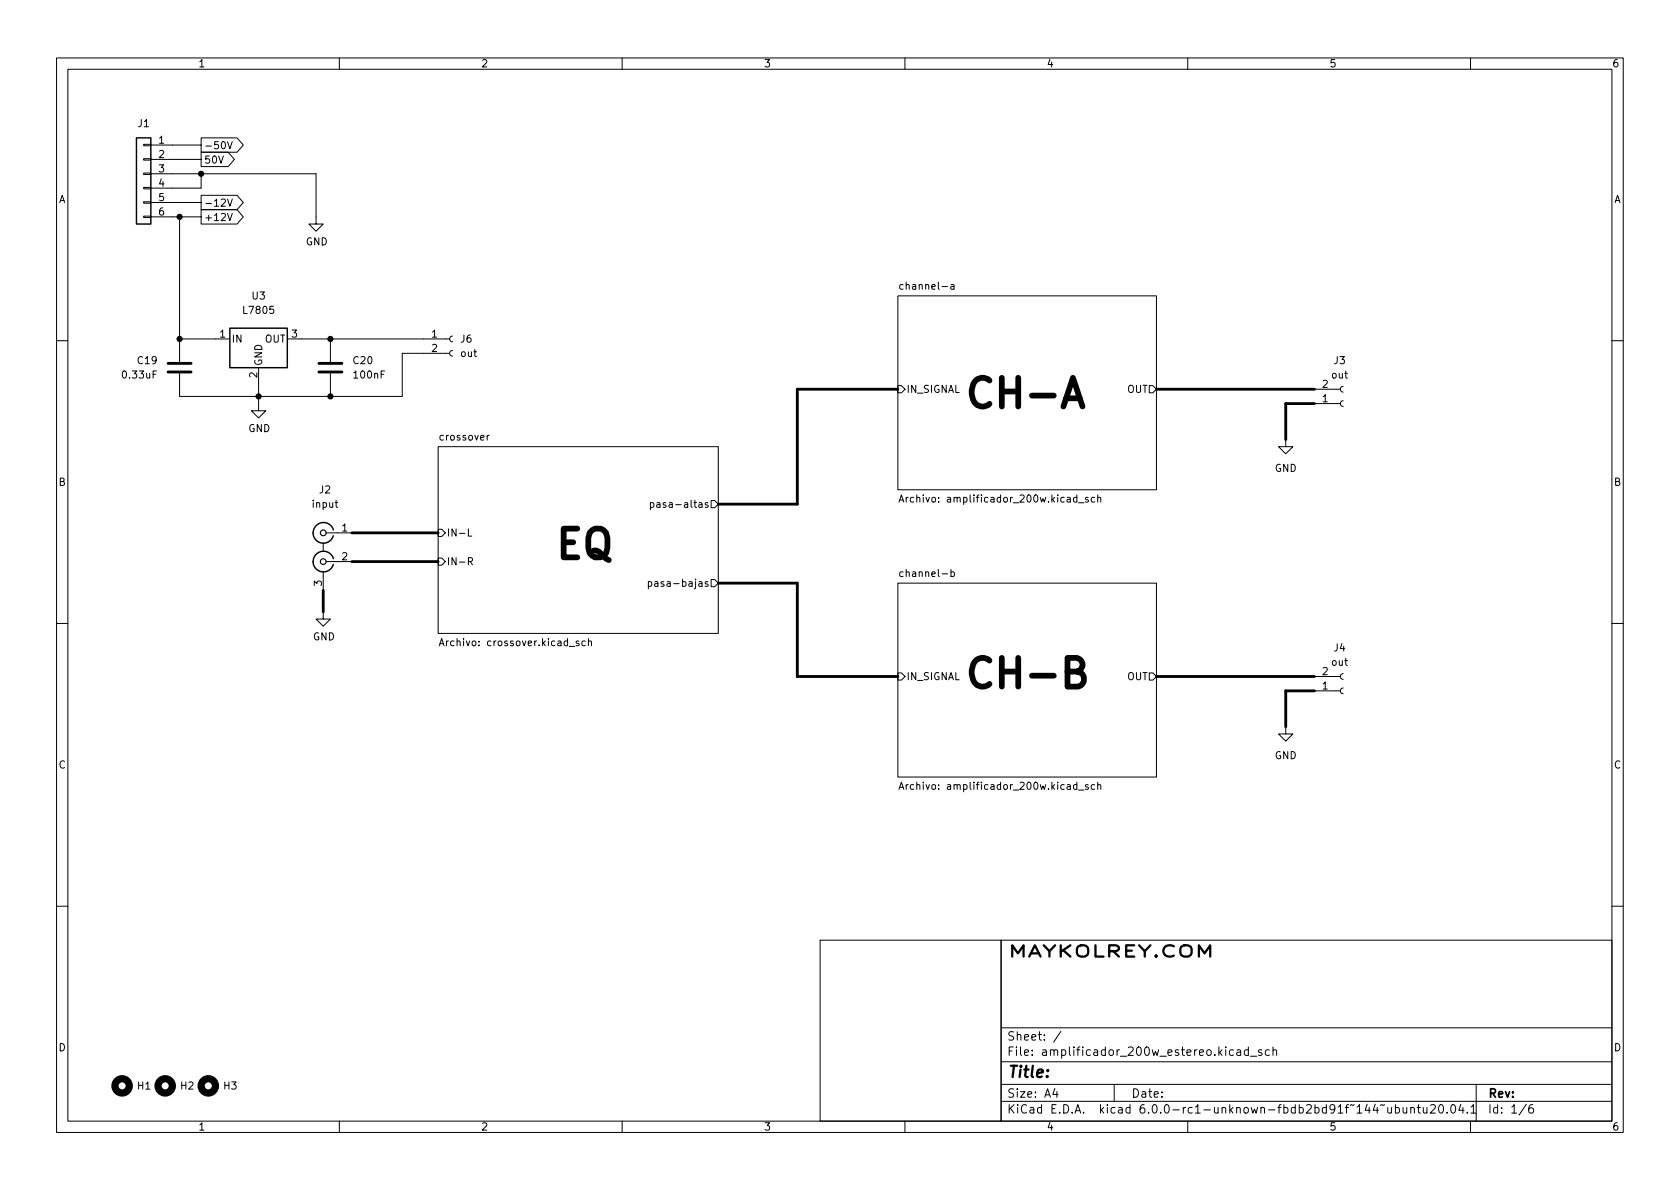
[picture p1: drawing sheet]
<svg xmlns="http://www.w3.org/2000/svg" width="297mm" height="210mm" viewBox="0 0 297 210" stroke-linecap="round" stroke-linejoin="round" font-family="sans-serif">
<g fill="none" stroke="#000" stroke-width=".18">
<path d="M10 10.2h277v190.1h-277zM12 12.2h273v186.1h-273zM60 10.2v2M110 10.2v2M160 10.2v2M210 10.2v2M260 10.2v2M25.4 38.2h1.3v.3h-1.3zM25.4 35.7h1.3v.2h-1.3zM25.4 33.1h1.3v.3h-1.3zM25.4 30.6h1.3v.3h-1.3zM25.4 28.1h1.3v.2h-1.3z"/>
<path d="M25.4 25.5h1.3v.3h-1.3zM26.7 30.7h29.2v8.9h1.2l-1.2 1.3-1.3-1.3h1.3M26.7 25.6h8.9M26.7 28.2h8.9M26.7 35.8h8.9M26.7 38.3h8.9M31.7 38.3v25.7M35.6 37.1h6.3l1.1 1.2-1.1 1.3h-6.3zM35.6 34.5h6.3l1.1 1.3-1.1 1.3h-6.3zM35.6 24.4h6.3l1.1 1.2-1.1 1.3h-6.3zM35.6 26.9h4.7l1.1 1.3-1.1 1.3h-4.7zM35.6 30.7v2.6h-8.9"/>
<path d="M40.2 37.7l.4 1.3 .5-1.3M40.2 35.2l.4 1.3 .5-1.3M40.2 25l.4 1.3 .5-1.3M31.7 59.9h8.9M50.8 59.9h28.7M58.4 59.9v4.1M80 59.4l-.3 .2-.2 .3 .2 .4 .3 .1M158.7 52.3h45.8v34.3h-45.8zM159.7 50.4l-.4-.1-.2 .3 .1 .5h.5M168.1 50.4h.5l.1 .8M168.7 50.6l-.4 .1-.2 .2 .2 .3 .4-.1M10 60.2h2"/>
<path d="M45.7 65v7.6h1.3l-1.3 1.3-1.3-1.3h1.3M58.4 66v4.1M77.5 79h49.5v33h-49.5zM79.5 62.5h-8.4v7.6h-39.4v-4.1M80 62l-.3 .1-.2 .4 .2 .3 .3 .2M86.5 77l-.4 .2M158.7 68.2h.7l.6 .6-.6 .7h-.7zM203.2 68.2h.6l.7 .6-.7 .7h-.6zM227.3 77.7v1.3h1.3l-1.3 1.3-1.2-1.3h1.2M232.4 68.8h4.6M232.4 71.4h4.6M237.5 68.3l-.4 .2-.1 .3 .1 .4 .4 .1"/>
<path d="M237.5 70.9l-.4 .1-.1 .4 .1 .3 .4 .2M285 60.2h2M57.1 96v1.4M57.7 99.3h4.5M57.7 94.2h4.5M59.3 88.9h.4M59.4 88.5v1l.3 .2M77.5 93.6h.6l.6 .6-.6 .7h-.6zM77.5 98.7h.6l.6 .6-.6 .6h-.6zM82.8 93.5v1.3h.6M82.8 99.3l.6-.1 .1-.2v-.3l-.7-.1v1.3M83.1 99.3l.4 .6"/>
<path d="M115 88.9h.4l.2 .2-.1 .6h-.5M115 88.9v1.2M116.1 88.9h.5l.1 .8M116.7 89.2h-.4l-.2 .2 .2 .3h.4M125.7 88.5h.7l.6 .6-.6 .7h-.7zM159 88.8l.4-1.3 .4 1.3M159.1 88.4h.6M190.7 88.9h1M192.4 88l-.3-.1-.2 .2 .1 .2 .4 .1v.3h-.5M193.5 88l-.3-.1-.3 .3 .2 .5h.4M194.1 88.1l.2-.2 .3 .1v.8M194.1 87.5v1.3"/>
<path d="M10 110.2h2M57.1 108.2v1.3h1.3l-1.3 1.2-1.2-1.2h1.2M57.1 101.1v3.3M77.7 114.2l.4-1.3 .4 1.3M77.8 113.8h.6M102.3 113.4l-.3-.1-.1 .2v.2l.4 .1v.3h-.4M103.5 113.4l-.4-.1-.2 .3 .1 .5h.5M104 113.5l.2-.2 .3 .1 .1 .8M104 112.9v1.3M114.6 102.9l.4-.1 .2 .3-.1 .5h-.5M114.6 102.8v1.3M115.8 102.9h.5v.8"/>
<path d="M116.3 103.1l-.4 .1-.2 .2 .2 .3 .4-.1M125.7 102.5h.7l.6 .6-.6 .7h-.7zM158.7 103.1h45.8v34.3h-45.8zM158.7 119h.7l.6 .6-.6 .7h-.7zM159.7 101.2l-.4-.1-.2 .3 .1 .5h.5M168.1 101.2l.4-.1 .2 .3-.1 .5h-.5M168.1 100.7v1.3M203.2 119h.6l.7 .6-.7 .7h-.6zM232.4 119.6h4.6M237.5 119.1l-.4 .2-.1 .3 .1 .4 .4 .1M285 110.2h2M159 139.6l.4-1.3 .4 1.3"/>
<path d="M159.1 139.2h.6M190.7 139.7h1M192.4 138.8l-.3-.1-.2 .2 .1 .2 .4 .1v.3h-.5M193.5 138.8l-.3-.1-.3 .3 .2 .5h.4M194.1 138.9l.2-.2 .3 .1v.8M194.1 138.3v1.3M227.3 128.5v1.3h1.3l-1.3 1.3-1.2-1.3h1.2M232.4 122.2h4.6M237.5 121.7l-.4 .1-.1 .4 .1 .3 .4 .2M10 160.2h2M145 166.3h32v32h-32zM177 166.3h108v32h-108z"/>
<path d="M285 160.2h2M60 198.3v2M110 198.3v2M160 198.3v2M177 194.8h108M177 191.8h108M177 187.8h108M177 181.8h108M186.5 192.5l-.4 1h1M186.9 193v1M187.6 182.4l-1.3 1.9M197 191.8v3"/>
<path d="M210 198.3v2M218.7 185.7h.6l.1 .9M219.4 186l-.5 .1a.29 .29 0 0 0-.3 .2 .29 .29 0 0 0 .3 .3h.5M220.7 185.7l-.4-.1-.3 .3v.4l.1 .3h.6M220.7 185.1v1.5M221.1 186.8h1.1M223.1 185.7l-.4-.1-.2 .2 .1 .3 .5 .1v.4h-.6M224.4 185.7l-.4-.1-.3 .3v.4l.2 .3h.5M225.1 185.8l.2-.2 .3 .1 .1 .9M225.1 185.1v1.5M245.4 195.8v1h.4l.2-.1M246 195.8v1"/>
<path d="M246.7 195.9l.4-.1 .3 .3v.4l-.1 .3h-.6M246.7 195.3v1.5M248.1 195.8v1h.4l.2-.1M248.7 195.8v1M249.4 196l.2-.2 .4 .1 .1 .9M249.4 195.8v1M250.6 195.8h.5M250.8 195.3v1.3l.3 .2M251.6 195.8l.1 1h.4l.2-.1M252.3 195.8v1M252.9 195.5l.6-.2 .2 .2 .1 .3-.9 1h.9M254.6 195.4l.1-.1a.8 .8 0 0 1 .5 .8 .8 .8 0 0 1-.5 .7 .99 .99 0 0 1-.1-1.4z"/>
<path d="M255.9 196.7v.1M256.7 195.4l.2-.1a.82 .82 0 0 1 .5 .7 .82 .82 0 0 1-.3 .8h-.1a.81 .81 0 0 1-.6-.6 .81 .81 0 0 1 .3-.8zM258.3 195.3l-.4 1h1M258.7 195.8v1M259.4 196.7v.1M260 198.3v2M260.1 195.8l.4-.5v1.5M260.1 196.8h.8M261 191.8v6.5M269.9 195.3l-1.3 1.9M271 195.3a.6 .6 0 0 0-.7 .7v.5l.1 .3h.5l.2-.1 .1-.5-.2-.2-.4-.1-.3 .3"/>
</g>
<g fill="none" stroke="#000" stroke-width="1.3">
<circle cx="21.6" cy="192" r="1.27"/>
<circle cx="29.2" cy="192" r="1.27"/>
<circle cx="36.8" cy="192" r="1.27"/>
</g>
<path d="M24.1 24.4h2.6v15.2h-2.6zM40.6 58h10.2v7h-10.2zM55.4 99.3a1.82 1.82 0 0 0 1.5 1.8 1.82 1.82 0 0 0 2-1.3M55.4 94.2a1.82 1.82 0 0 0 1.5 1.8 1.82 1.82 0 0 0 2-1.3M59 98.8a1.83 1.83 0 0 0-2.1-1.3 1.83 1.83 0 0 0-1.5 1.8M59 93.7a1.83 1.83 0 0 0-2.1-1.3 1.83 1.83 0 0 0-1.5 1.8" fill="none" stroke="#000" stroke-width=".25"/>
<path d="M29.7 65.8h4.1M29.7 64.3h4.1M56.4 65.8h4.1M56.4 64.3h4.1" fill="none" stroke="#000" stroke-width=".51"/>
<g fill="none" stroke="#000" stroke-width=".2">
<circle cx="57.2" cy="94.2" r=".51"/>
<circle cx="57.2" cy="99.3" r=".51"/>
</g>
<path d="M188 71.9l1.7-5.1 1.7 5.1M188.5 70.4h2.4M188.7 118.8h1.7a1.23 1.23 0 0 0 1-1.3 1.23 1.23 0 0 0-1-1.2h-1.7v5.1h2a1.35 1.35 0 0 0 1-1.4 1.35 1.35 0 0 0-1.3-1.2" fill="none" stroke="#000" stroke-width="1"/>
<path d="M158.7 68.8h-17.7v20.3h-14M204.5 68.8h27.9M232.4 71.4h-5.1v6.3M62.2 94.2h15.3M62.2 99.3h15.3M57.1 104.4v3.8M127 103.1h14v16.5h17.7M204.5 119.6h27.9M232.4 122.2h-5.1v6.3" fill="none" stroke="#000" stroke-width=".5"/>
<g fill="#000" stroke="#000" stroke-width=".18">
<circle cx="31.7" cy="38.3" r=".46"/>
<circle cx="35.6" cy="30.7" r=".46"/>
<circle cx="31.7" cy="59.9" r=".46"/>
<circle cx="58.4" cy="59.9" r=".46"/>
<circle cx="45.7" cy="70.1" r=".46"/>
<circle cx="58.4" cy="70.1" r=".46"/>
</g>
<g font-size="7.1">
<text x="170.2" y="72.1">CH-A</text>
<text x="97.8" y="98.8">EQ</text>
<text x="170.2" y="121.7">CH-B</text>
</g>
<g font-size="2.8">
<text x="178" y="169.3">MAYKOLREY.COM</text>
<text x="178" y="190.6">Title:</text>
</g>
<g font-size="2.1">
<text x="178" y="184">Sheet: /</text>
<text x="178" y="186.7">File: amplificador_200w_estereo.kicad_sch</text>
<text x="178" y="196.9">KiCad E.D.A. kicad 6.0.0-rc1-unknown-fbdb2bd91f~144~ubuntu20.04.1</text>
<text x="178" y="194.1">Size: A4</text>
<text x="200" y="194.1">Date:</text>
<text x="263" y="194.1">Rev:</text>
<text x="263" y="196.9">Id: 1/6</text>
</g>
<g font-size="1.8">
<text x="35" y="11.9">1</text>
<text x="85" y="11.9">2</text>
<text x="135" y="11.9">3</text>
<text x="185" y="11.9">4</text>
<text x="235" y="11.9">5</text>
<text x="285" y="11.9">6</text>
<text x="24.4" y="22.5">J1</text>
<text x="28.1" y="25.4">1</text>
<text x="28.1" y="27.9">2</text>
<text x="36" y="26.4">-50V</text>
<text x="36" y="28.9">50V</text>
<text x="10.3" y="35.9">A</text>
<text x="28.1" y="30.5">3</text>
<text x="28.1" y="33">4</text>
<text x="28.1" y="35.6">5</text>
<text x="285.3" y="35.9">A</text>
<text x="28.1" y="38.1">6</text>
<text x="36" y="39.1">+12V</text>
<text x="36" y="36.5">-12V</text>
<text x="54" y="43.4">GND</text>
<text x="44.6" y="53">U3</text>
<text x="159.8" y="51.2">channel-a</text>
<text x="38.9" y="59.7">1</text>
<text x="43.2" y="55.5">L7805</text>
<text x="51.6" y="59.7">3</text>
<text x="76.3" y="59.7">1</text>
<text x="24.4" y="64.4">C19</text>
<text x="40.9" y="60.6">IN</text>
<text x="46.4" y="64.8" transform="rotate(-90 46.4 64.8)">GND</text>
<text x="46.8" y="60.6">OUT</text>
<text x="62.5" y="64.4">C20</text>
<text x="76.3" y="62.2">2</text>
<text x="81.5" y="60.6">J6</text>
<text x="81.5" y="63.1">out</text>
<text x="235.9" y="64.4">J3</text>
<text x="21.8" y="66.9">0.33uF</text>
<text x="45.5" y="66.8" transform="rotate(-90 45.5 66.8)">2</text>
<text x="62.7" y="66.9">100nF</text>
<text x="160.2" y="69.5">IN_SIGNAL</text>
<text x="199.3" y="69.5">OUT</text>
<text x="233.8" y="71.1">1</text>
<text x="233.8" y="68.6">2</text>
<text x="235.5" y="66.9">out</text>
<text x="43.9" y="76.4">GND</text>
<text x="77.9" y="77.9">crossover</text>
<text x="225.4" y="83.4">GND</text>
<text x="10.3" y="85.9">B</text>
<text x="55.3" y="89.8">input</text>
<text x="56.5" y="87.2">J2</text>
<text x="116.9" y="89.8">pasa-altas</text>
<text x="160.6" y="88.9">Archivo: amplificador_200w.kicad_sch</text>
<text x="285.3" y="85.9">B</text>
<text x="60.5" y="94">1</text>
<text x="78.9" y="94.9">IN-L</text>
<text x="60.5" y="99.1">2</text>
<text x="78.9" y="99.9">IN-R</text>
<text x="56.9" y="103.6" transform="rotate(-90 56.9 103.6)">3</text>
<text x="116.4" y="103.8">pasa-bajas</text>
<text x="159.7" y="102">channel-b</text>
<text x="55.3" y="113.2">GND</text>
<text x="78.6" y="114.3">Archivo: crossover.kicad_sch</text>
<text x="233.8" y="119.4">2</text>
<text x="235.5" y="117.7">out</text>
<text x="235.9" y="115.2">J4</text>
<text x="160.2" y="120.3">IN_SIGNAL</text>
<text x="199.3" y="120.3">OUT</text>
<text x="233.8" y="121.9">1</text>
<text x="10.3" y="135.9">C</text>
<text x="225.4" y="134.2">GND</text>
<text x="285.3" y="135.9">C</text>
<text x="160.6" y="139.7">Archivo: amplificador_200w.kicad_sch</text>
<text x="10.3" y="185.9">D</text>
<text x="285.3" y="185.9">D</text>
<text x="24.3" y="192.7">H1</text>
<text x="32" y="192.7">H2</text>
<text x="39.6" y="192.7">H3</text>
<text x="35" y="199.9">1</text>
<text x="85" y="199.9">2</text>
<text x="135" y="199.9">3</text>
<text x="185" y="199.9">4</text>
<text x="235" y="199.9">5</text>
<text x="285" y="199.9">6</text>
</g>
</svg>
